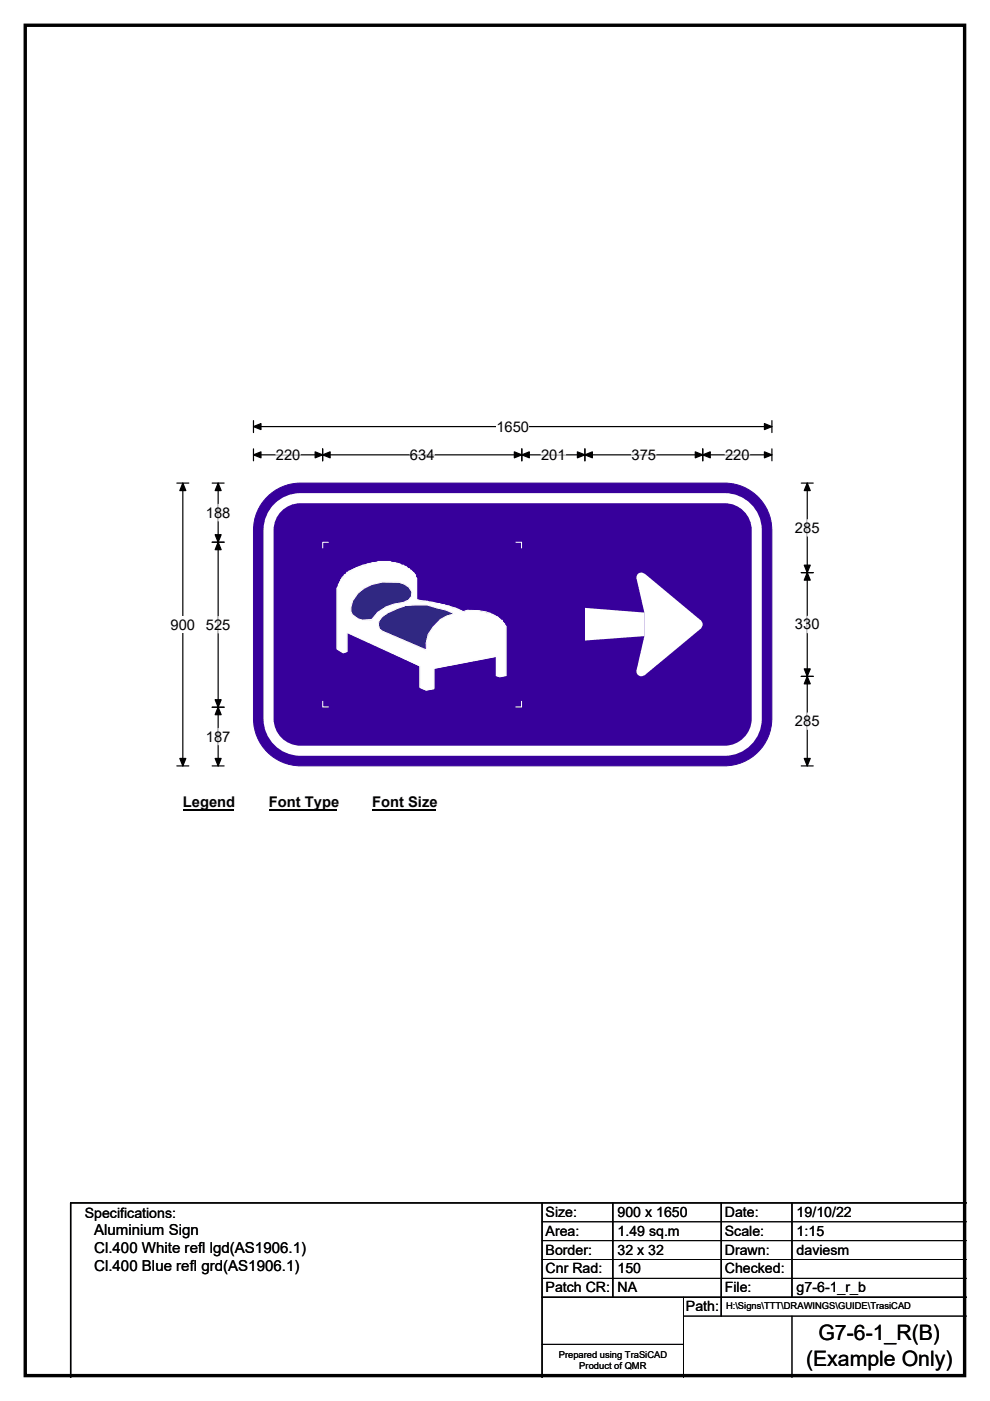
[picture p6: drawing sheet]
<svg xmlns="http://www.w3.org/2000/svg" width="210mm" height="297mm" viewBox="0 0 210 297" stroke-linecap="round" stroke-linejoin="round" font-family="sans-serif">
<path d="M5.4 5.4h199.2v286.3h-199.2z" fill="none" stroke="#000" stroke-width=".72"/>
<path d="M53.8 90.4h109.9M53.8 89.2v2.5M163.7 89.2v2.5" fill="none" stroke="#000" stroke-width=".25"/>
<path d="M53.8 90.4l1.6-.6v1.3zM162.1 89.8l1.6 .6-1.6 .7z" fill="#000" stroke="#000" stroke-width=".25"/>
<path d="M105.3 88.7h6.9v3.5h-6.9z" fill="#fff"/>
<path d="M53.8 96.4h109.9M53.8 95.2v2.5M68.4 95.2v2.5M110.7 95.2v2.5M124.1 95.2v2.5M149.1 95.2v2.5M163.7 95.2v2.5M37.5 102.4h2.5M38.8 102.4v60M37.5 162.4h2.5" fill="none" stroke="#000" stroke-width=".25"/>
<path d="M53.8 96.4l1.6-.6v1.3zM68.4 96.4l1.6-.6v1.3zM66.8 95.8l1.6 .6-1.6 .7zM109.1 95.8l1.6 .6-1.6 .7zM110.7 96.4l1.6-.6v1.3zM122.5 95.8l1.6 .6-1.6 .7zM124.1 96.4l1.5-.6v1.3zM147.5 95.8l1.6 .6-1.6 .7zM149.1 96.4l1.5-.6v1.3zM162.1 95.8l1.6 .6-1.6 .7zM38.8 102.4l.6 1.6h-1.3zM38.1 160.8h1.3l-.6 1.6z" fill="#000" stroke="#000" stroke-width=".25"/>
<path d="M58.5 96.4h5.2M87 96.4h5.2M114.8 96.4h5.2M133.9 96.4h5.2M153.8 96.4h5.2" fill="none" stroke="#fff" stroke-width=".25"/>
<path d="M36.2 130.7h5.2v3.5h-5.2z" fill="#fff"/>
<path d="M45 115h2.5M45 102.4h2.5M46.3 102.4v60M169.9 102.4h2.6M171.2 102.4v60M169.9 121.4h2.6M45 149.9h2.5M169.9 143.4h2.6M45 162.4h2.5M169.9 162.4h2.6" fill="none" stroke="#000" stroke-width=".25"/>
<path d="M46.3 115l.6 1.5h-1.3zM46.3 102.4l.6 1.6h-1.3zM45.6 113.4h1.3l-.6 1.6zM171.2 102.4l.7 1.6h-1.3zM171.2 121.4l.7 1.6h-1.3zM170.6 119.8h1.3l-.7 1.6zM45.6 148.4h1.3l-.6 1.5zM46.3 149.9l.6 1.6h-1.3zM170.6 141.8h1.3l-.7 1.6zM171.2 143.4l.7 1.6h-1.3zM45.6 160.8h1.3l-.6 1.6zM170.6 160.8h1.3l-.7 1.6z" fill="#000" stroke="#000" stroke-width=".25"/>
<path d="M46.3 106.9v3.5M171.2 110.2v3.5M46.3 130.7v3.5M171.2 130.7v3.5M46.3 154.4v3.5M171.2 151.2v3.4" fill="none" stroke="#fff" stroke-width=".25"/>
<path d="M38.8 168.4h10.7v3.5h-10.7z" fill="#fff"/>
<path d="M38.8 171.7h10.7" fill="none" stroke="#000" stroke-width=".32"/>
<path d="M57 168.4h14.4v3.5h-14.4z" fill="#fff"/>
<path d="M57 171.7h14.4" fill="none" stroke="#000" stroke-width=".32"/>
<path d="M78.9 168.4h13.5v3.5h-13.5z" fill="#fff"/>
<path d="M78.9 171.7h13.5" fill="none" stroke="#000" stroke-width=".32"/>
<path d="M56.3 105.8a10 10 0 0 1 7.4-3.4h90a10 10 0 0 1 10 10v40a10 10 0 0 1-10 10h-90a10 10 0 0 1-9.9-10v-40a9.9 9.9 0 0 1 2.5-6.6z" fill-rule="evenodd" fill="#37009b" stroke="#37009b" stroke-width=".21"/>
<path d="M59.3 107.3a6.7 6.7 0 0 1 4.4-1.7h90a6.8 6.8 0 0 1 6.8 6.8v40a6.8 6.8 0 0 1-6.8 6.8h-90a6.8 6.8 0 0 1-6.7-6.8v-40a6.8 6.8 0 0 1 2.3-5.1z" fill="none" stroke="#fff" stroke-width="2.1"/>
<g fill="#fff">
<path d="M124.1 128.9l12.6 1v5l-12.6 .9z"/>
<path d="M135 122.6l1.7-1 12 10v1.6l-12 10-1.7-1.1 1.7-7.2v-5z" fill-rule="evenodd"/>
<circle cx="136" cy="142.4" r="1"/>
<circle cx="148" cy="132.4" r="1"/>
<circle cx="136" cy="122.4" r="1"/>
</g>
<path d="M73.6 121.3v.3l-.3 .3h-.3l-.2 .7h-.3v.3h-.2v.5h-.3v.2l-.2 .3v.5l-.3 .3v12.9l1.3 .8 .8-.2v-4.1l15.6 7.1v4.6l1.2 .5 1.6-.2v-4.4l13.3-2.5v4.1l.7 .2 1.3-.2v-10.5l-.3-.2v-.3l-.5-.5v-.3h-.2l-.8-.7-1.3-.5-.2-.3-2.1-.2-.2-.3h-2.8l-.3 .3h-.5l-.8-.6-1.2-.2-.8-.5h-.8l-.2-.3h-.8l-.3-.2h-1l-.2-.3h-1.1l-.2-.2h-1.5l-.8-.3v-4.6l-.3-.2v-.5h-.2v-.3l-.8-.8h-.3v-.2h-.2l-1-.8h-.5l-.3-.3h-.5l-.5-.2h-.8l-.2-.3h-2.6l-.3 .3h-1l-.2 .2h-.8l-.3 .3h-.7l-.8 .5h-.5l-.8 .5-.7 .3v.2zM75.9 125.7v.2l-.5 .5v.3l-.6 .5v.5h-.2v1h-.3v.8l.3 .3 .2 .7h.3v.3h.3l.2 .2h.5v.3h.8l.2 .2h1.8l.5-1.2h.3l.2-.3v-.2l.8-.3v-.3l.8-.2 .8-.5h.5l.2-.3h.8v-.2h1l.5-.3h.5l.3-.2 .7-.3v-.2h.3v-.3l.3-.3v-1.2h-.3v-.3l-.5-.5h-.3v-.3l-.2-.2h-.3l-.2-.3h-.5l-.3-.2h-4.1l-.2 .2h-.8l-.3 .3h-.5l-1.8 .8-1 1zM80.7 131l-.2 .8h-.3v1h.3v.5h.2v.3h.3v.2l9.4 4.1v-2l.3-.3v-.5l.2-.2v-.3a8.1 8.1 0 0 1 4.6-4.3l.3-.3h.8l-1.8-.5-.3-.3h-.5l-.5-.2h-.8l-.2-.3h-.5l-.5-.2h-1.1v-.3h-3l-.3 .3h-1l-.3 .2h-1l-.2 .3-1.3 .2v.3h-.3l-.2 .3h-.5v.2h-.3v.3h-.3l-.5 .5h-.2v.2z" fill-rule="evenodd" fill="#fff" stroke="#fefefe" stroke-width=".21"/>
<path d="M69.7 115h-1.2v1.2M109.3 115h1.3v1.2M72.6 122.4l1.4-1.3a16.5 16.5 0 0 1 8.2-2l2.3 .4 1.7 .8 1.6 1.2 .5 1.2v4.5l6 1.1 2.4 .6 1.5 .8 .9-.3a9.3 9.3 0 0 1 7.2 2.1l1 1.3v10.4l-1.4 .1-.6-.1v-4.1l-13.2 2.6v4.2l-1.7 .4-1.4-.6v-4.5l-15.4-7.3v4.2l-.7 .2-1.4-.9v-12.6zM68.5 148.6v1.3h1.2M110.6 148.6v1.3h-1.3" fill="none" stroke="#fefefe" stroke-width=".21"/>
<g fill="#302882" stroke="#fefefe" stroke-width=".21">
<path d="M81 130.8a18.6 18.6 0 0 1 5-2.4l4.6-.1 4 1 1.8 .8-1.6 .5-1.4 .7-1.6 1.7-1 1.5-.4 1.8v1.5l-9.4-4-.5-.5-.2-.8 .1-.8z" fill-rule="evenodd"/>
<path d="M75.9 125.8l1.3-1a10.6 10.6 0 0 1 8.6-.9l.9 .6 .7 1-.2 1-.6 .7-1 .5a8.4 8.4 0 0 0-6.8 3.6 3.5 3.5 0 0 1-4.4-1.7v-.9l.4-1.4z" fill-rule="evenodd"/>
</g>
<path d="M115 255v37M130 255v20M153 255v24M168 255v20M205 255h-190v37M115 275h90" fill="none" stroke="#000" stroke-width=".3"/>
<path d="M115 259h90M115 263h90M115 267h90M115 271h90M145 279h60M145 275v17M168 279v13M115 285h30" fill="none" stroke="#000" stroke-width=".21"/>
<g font-size="4.5">
<text x="173.6" y="284.2">G7-6-1_R(B)</text>
<text x="171" y="289.6">(Example Only)</text>
</g>
<g font-size="3.2">
<text x="20" y="261.9">Aluminium Sign</text>
<text x="20" y="265.7">Cl.400 White refl lgd(AS1906.1)</text>
<text x="20" y="269.6">Cl.400 Blue refl grd(AS1906.1)</text>
</g>
<g font-size="3.1">
<text x="105.3" y="91.5">1650</text>
<text x="58.5" y="97.5">220</text>
<text x="87" y="97.5">634</text>
<text x="114.8" y="97.5">201</text>
<text x="133.9" y="97.5">375</text>
<text x="153.8" y="97.5">220</text>
<text x="43.7" y="109.7">188</text>
<text x="168.6" y="113">285</text>
<text x="36.2" y="133.5">900</text>
<text x="43.7" y="133.5">525</text>
<text x="168.6" y="133.5">330</text>
<text x="168.6" y="153.9">285</text>
<text x="43.7" y="157.2">187</text>
<text x="38.8" y="171.2">Legend</text>
<text x="57" y="171.2">Font Type</text>
<text x="78.9" y="171.2">Font Size</text>
</g>
<g font-size="3">
<text x="115.7" y="258">Size:</text>
<text x="131" y="258">900 x 1650</text>
<text x="153.7" y="258">Date:</text>
<text x="169" y="258">19/10/22</text>
<text x="18" y="258.2">Specifications:</text>
<text x="115.7" y="262">Area:</text>
<text x="131" y="262">1.49 sq.m</text>
<text x="153.7" y="262">Scale:</text>
<text x="169" y="262">1:15</text>
<text x="115.7" y="266">Border:</text>
<text x="115.7" y="270">Cnr Rad:</text>
<text x="131" y="266">32 x 32</text>
<text x="131" y="270">150</text>
<text x="153.7" y="266">Drawn:</text>
<text x="153.7" y="270">Checked:</text>
<text x="169" y="266">daviesm</text>
<text x="115.7" y="274">Patch CR:</text>
<text x="131" y="274">NA</text>
<text x="153.7" y="274">File:</text>
<text x="169" y="274">g7-6-1_r_b</text>
<text x="145.5" y="278">Path:</text>
</g>
<g font-size="2">
<text x="154" y="277.6">H:\Signs\TTT\DRAWINGS\GUIDE\TrasiCAD</text>
<text x="118.5" y="287.8">Prepared using TraSiCAD</text>
<text x="122.9" y="290.2">Product of QMR</text>
</g>
</svg>
